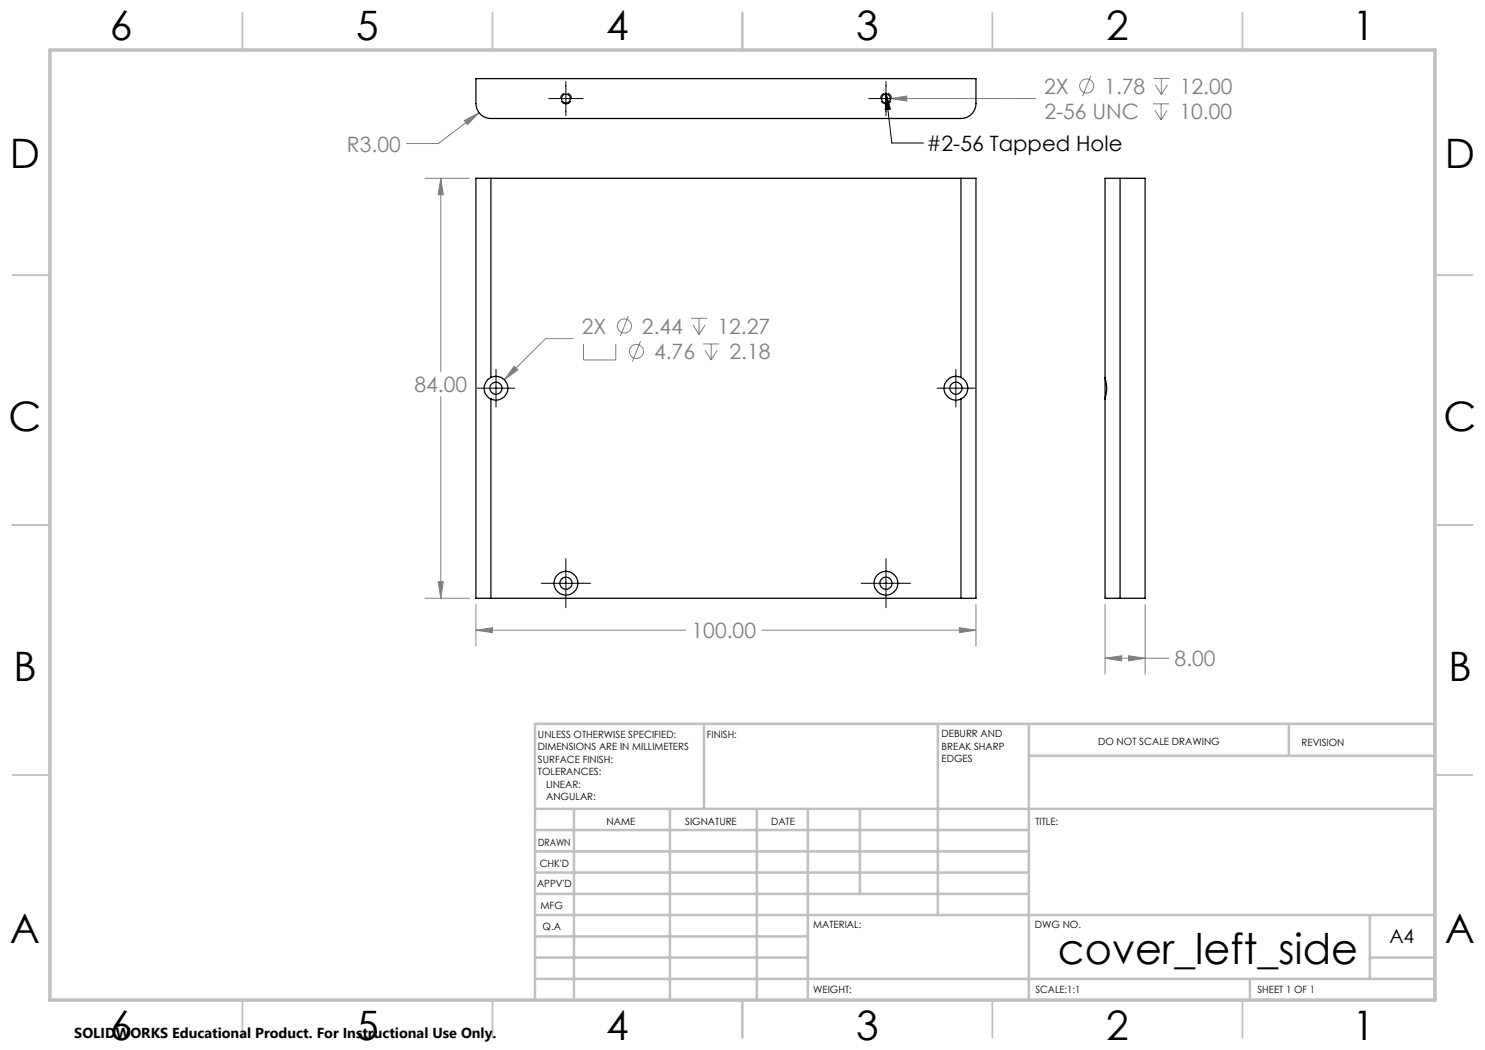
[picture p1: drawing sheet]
<svg xmlns="http://www.w3.org/2000/svg" width="297mm" height="210mm" viewBox="0 0 297 210" stroke-linecap="round" stroke-linejoin="round" font-family="sans-serif">
<g fill="none" stroke="#808080" stroke-width=".2">
<path d="M178.1 19.7l3.3-.5v1zM178.1 19.7h29.1M218.2 15.2l-1.7 4M230.7 15.7h3.2M231.1 17l1.2 1.9M232.3 15.7v3.2M233.5 17l-1.2 1.9M85 35.7h8.9M88.2 35.7l.5 3.2h-1.1zM88.2 35.7v38.6M92.9 24.1l2.9-1.6-2.3 2.4zM95.8 22.5l-8.1 6.2h-6.4"/>
<path d="M230.6 20.8h3.2M231 22.1l1.2 1.9M232.2 20.8v3.2M233.4 22.1l-1.2 1.9M88.2 79.3v40.4M102.8 73.3l.8 .7-2.7 1.9zM114.7 67.7h-5.6l-8.2 8.2M116.7 68.8v3.2h6.5v-3.2M125.7 63.2l-1.6 4M128.1 68.3l-1.6 4M138.2 63.7h3.2M138.6 65l1.2 1.9"/>
<path d="M139.8 63.7v3.2M140.6 68.8h3.2M141 70.1l1.2 1.9M141 65l-1.2 1.9M142.2 68.8v3.2M143.4 70.1l-1.2 1.9M85 119.7h8.9M87.6 116.3h1.1l-.5 3.4zM95.2 126l3.3-.5v1zM95.2 120.9v8.3M95.2 126h41.9M152.4 126h42.8"/>
<path d="M191.9 125.5l3.3 .5-3.3 .5zM195.2 120.9v8.3M221 131.6l3.3-.4v1zM221 120.9v13.9M221 131.6h12.8M225.7 131.2l3.3 .4-3.3 .6zM229 120.9v13.9"/>
<circle cx="217.3" cy="17.2" r="1.42"/>
<circle cx="124.9" cy="65.2" r="1.41"/>
<circle cx="127.3" cy="70.3" r="1.41"/>
</g>
<path d="M113.2 20.8a1.09 1.09 0 0 1-1-1.6 1.09 1.09 0 0 1 1.9-.1 1.09 1.09 0 0 1-.7 1.7h-.2M177.2 20.8a1.09 1.09 0 0 1-1-1.6 1.09 1.09 0 0 1 1.9-.1 1.09 1.09 0 0 1-.7 1.7h-.2" fill="none" stroke="#000" stroke-width=".2" stroke-dasharray="1.3 .6" stroke-dashoffset=".1" stroke-linecap="butt"/>
<g fill="none" stroke="#000" stroke-width=".2">
<path d="M109.7 19.7h6.9M113.2 16.3v6.8M173.7 19.7h6.9M177.2 18.6l.9 3.2-1 .2zM177.2 16.3v6.8M177.2 18.6l1.2 10h6.3M95.4 77.6h7.5M99.2 73.9v7.5M187.4 77.6h7.5M191.2 73.9v7.5M108.3 116.7h9.8M113.2 111.7v9.9"/>
<path d="M172.3 116.7h9.8M177.2 111.7v9.9"/>
</g>
<g fill="none" stroke="#c0c0c0" stroke-width=".35">
<path d="M48.5 2.5v7.5M98.5 2.5v7.5M148.5 2.5v7.5M198.5 2.5v7.5M248.5 2.5v7.5M2.5 55h7.5M287 55h7.5M2.5 105h7.5M287 105h7.5M2.5 155h7.5M287 155h7.5M48.5 200v7.5"/>
<path d="M98.5 200v7.5M148.5 200v7.5M198.5 200v7.5M248.5 200v7.5"/>
</g>
<g fill="none" stroke="#c0c0c0" stroke-width=".5">
<path d="M140.8 144.8v17M187.6 144.8v38.2M205.8 144.8v55.2M205.8 151.2h81.2M257.8 144.8v6.4M287 144.8h-180v55.2M107 161.8h180M107 178.8h98.8M107 174.5h98.8M107 170.3h98.8M107 166h98.8M114.8 161.8v38.2"/>
<path d="M134 161.8v38.2M151.4 161.8v38.2M161.6 161.8v38.2M172 161.8v17M107 195.8h180M107 191.5h54.6M107 187.3h54.6M107 183h180M250 195.8v4.2M274 191.5h13M274 183v12.8"/>
</g>
<path d="M10 10h277v190h-277z" fill="none" stroke="#c0c0c0" stroke-width=".7"/>
<path d="M102.8 73.3l-1.9 2.6 2.7-1.9zM95.2 126l3.3-.5v1zM191.9 125.5l3.3 .5-3.3 .5zM87.6 116.3h1.1l-.5 3.4zM88.2 35.7l.5 3.2h-1.1zM221 131.6l3.3-.4v1zM225.7 131.2l3.3 .4-3.3 .6zM178.1 19.7l3.3 .5v-1zM92.9 24.1l.6 .8 2.3-2.4z" fill="#808080"/>
<path d="M177.2 18.6l.9 3.2-1 .2z" fill="#000"/>
<g fill="none" stroke="#000" stroke-width=".25">
<path d="M95.2 15.7h100v5a2.99 2.99 0 0 1-3 3h-94a2.98 2.98 0 0 1-3-3zM98.2 35.7h-3v84h3M98.2 35.7v39.8M98.2 35.7h94M192.2 35.7h3v84h-3M192.2 35.7v39.8M224 35.7h-3v39.8M224 35.7h5v84h-5M224 35.7v84M98.2 75.5a2.38 2.38 0 0 1 3.4 2.1 2.38 2.38 0 0 1-3.4 2.2M98.2 75.5a2.37 2.37 0 0 0-1.4 2.1 2.37 2.37 0 0 0 1.4 2.2M98.2 79.8v39.9"/>
<path d="M192.2 75.5a2.38 2.38 0 0 0-3.4 2.1 2.38 2.38 0 0 0 3.4 2.2M192.2 75.5a2.37 2.37 0 0 1 1.4 2.1 2.37 2.37 0 0 1-1.4 2.2M192.2 79.8v39.9M221 75.5a7.2 7.2 0 0 1 0 4.3M221 79.8v39.9h3M221 75.5v4.3M98.2 119.7h94"/>
<circle cx="113.2" cy="19.7" r=".89"/>
<circle cx="177.2" cy="19.7" r=".89"/>
<circle cx="99.2" cy="77.6" r="1.21"/>
<circle cx="191.2" cy="77.6" r="1.21"/>
<circle cx="113.2" cy="116.6" r="2.39"/>
<circle cx="113.2" cy="116.6" r="1.22"/>
<circle cx="177.2" cy="116.6" r="2.39"/>
<circle cx="177.2" cy="116.6" r="1.22"/>
</g>
<text font-size="8.5" x="211.6" y="192.7">cover_left_side</text>
<g font-size="8.1">
<text x="22" y="8">6</text>
<text x="71.2" y="8">5</text>
<text x="121.2" y="8">4</text>
<text x="171.3" y="8">3</text>
<text x="221.3" y="8">2</text>
<text x="270.5" y="8">1</text>
<text x="2" y="33.6">D</text>
<text x="289" y="33.6">D</text>
<text x="1.7" y="86.1">C</text>
<text x="288.7" y="86.1">C</text>
<text x="2.7" y="136.1">B</text>
<text x="289.7" y="136.1">B</text>
<text x="2" y="188.6">A</text>
<text x="289" y="188.6">A</text>
<text x="22" y="208">6</text>
<text x="71.2" y="208">5</text>
<text x="121.2" y="208">4</text>
<text x="171.3" y="208">3</text>
<text x="221.3" y="208">2</text>
<text x="270.5" y="208">1</text>
</g>
<g font-size="4.2" fill="#808080">
<text x="208.8" y="18.7">2X</text>
<text x="208.9" y="23.8">2-56 UNC</text>
<text x="220.9" y="18.7">1.78</text>
<text x="235.9" y="23.8">10.00</text>
<text x="236" y="18.7">12.00</text>
<text x="69.4" y="30.3">R3.00</text>
<text x="116.3" y="66.7">2X</text>
<text x="128.4" y="66.7">2.44</text>
<text x="130.8" y="71.8">4.76</text>
<text x="143.5" y="66.7">12.27</text>
<text x="145.9" y="71.8">2.18</text>
<text x="82.9" y="78.4">84.00</text>
<text x="138.3" y="127.6">100.00</text>
<text x="234.9" y="133.2">8.00</text>
</g>
<text font-size="4.2" x="185.3" y="30.2">#2-56 Tapped Hole</text>
<text font-size="3.9" x="277.9" y="188.5">A4</text>
<text font-size="2.9" x="14.9" y="207.6">SOLIDWORKS Educational Product. For Instructional Use Only.</text>
<g font-size="2">
<text x="107.6" y="147.6">UNLESS OTHERWISE SPECIFIED:</text>
<text x="141.4" y="147.6">FINISH:</text>
<text x="188.3" y="147.5">DEBURR AND</text>
<text x="188.3" y="150">BREAK SHARP</text>
<text x="219.6" y="149">DO NOT SCALE DRAWING</text>
<text x="260.3" y="149.2">REVISION</text>
<text x="107.6" y="150.1">DIMENSIONS ARE IN MILLIMETERS</text>
<text x="107.6" y="152.6">SURFACE FINISH:</text>
<text x="107.6" y="155.1">TOLERANCES:</text>
<text x="188.3" y="152.5">EDGES</text>
<text x="109.2" y="157.6">LINEAR:</text>
<text x="109.2" y="160.1">ANGULAR:</text>
<text x="121.3" y="165">NAME</text>
<text x="137" y="164.9">SIGNATURE</text>
<text x="154.2" y="164.9">DATE</text>
<text x="207.1" y="164.9">TITLE:</text>
<text x="107.6" y="169.1">DRAWN</text>
<text x="107.9" y="173.3">CHK'D</text>
<text x="107.4" y="177.4">APPV'D</text>
<text x="108.1" y="181.8">MFG</text>
<text x="108.5" y="186">Q.A</text>
<text x="162.6" y="185.5">MATERIAL:</text>
<text x="207" y="185.5">DWG NO.</text>
<text x="162.6" y="198.5">WEIGHT:</text>
<text x="207.1" y="198.6">SCALE:1:1</text>
<text x="251.5" y="198.6">SHEET 1 OF 1</text>
</g>
</svg>
